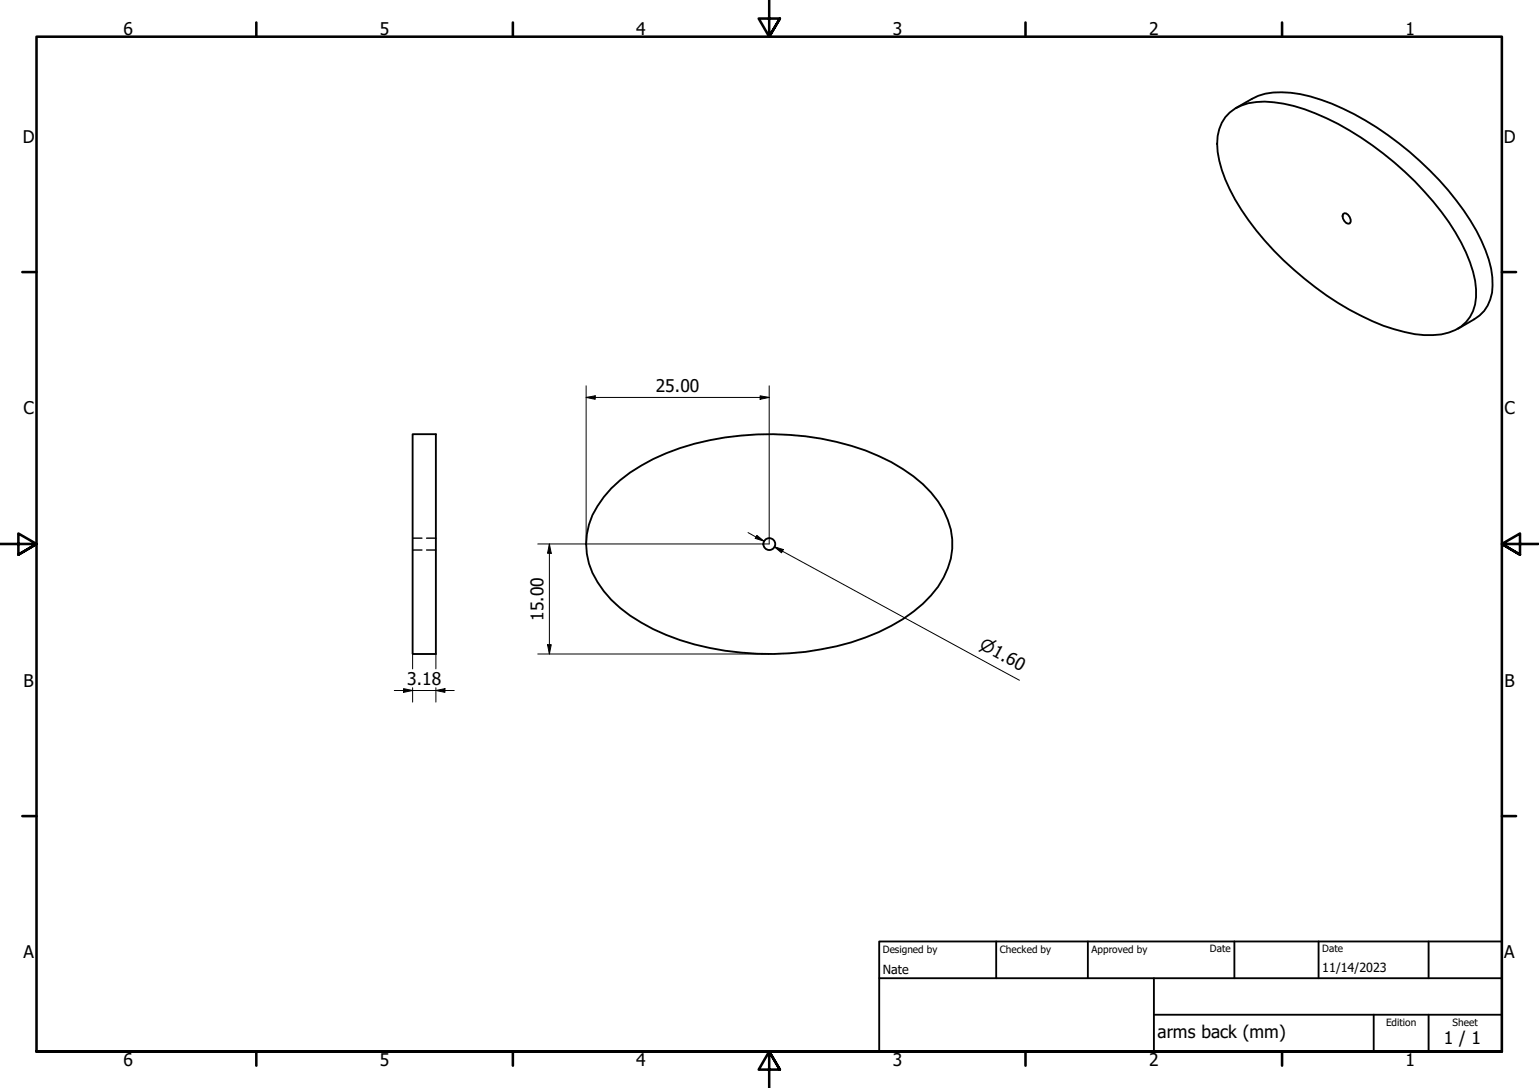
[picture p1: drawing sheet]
<svg xmlns="http://www.w3.org/2000/svg" width="420mm" height="297mm" viewBox="0 0 420 297" stroke-linecap="round" stroke-linejoin="round" font-family="sans-serif">
<!-- layer: Visible (ISO) -->
<g fill="none" stroke="#000" stroke-width=".51">
<path d="M335.7 30.7a14.9 14.9 0 0 1 12.1-2.8 57.4 57.4 0 0 1 23.8 9.7 83.3 83.3 0 0 1 27.3 28.6 29 29 0 0 1 4.1 14.9 10.5 10.5 0 0 1-9.5 10.2 32.1 32.1 0 0 1-15.8-2.4 86.2 86.2 0 0 1-40.5-34.4 32.8 32.8 0 0 1-4.9-15.3 11.2 11.2 0 0 1 3.4-8.5zM337.4 29.5l4.4-2.5a19.4 19.4 0 0 1 13.2-1.3 70.5 70.5 0 0 1 29.8 15.8 76.4 76.4 0 0 1 19.6 24.2 24.9 24.9 0 0 1 3 14.2 10.1 10.1 0 0 1-4.9 7.3l-4.5 2.6M366.6 58.5l.4-.3a1.96 1.96 0 0 1 1.5 2.8 1.91 1.91 0 0 1-1.9-2.5zM112.6 118.5h6.4v60h-6.4zM166.9 133.3a52.5 52.5 0 0 1 26.8-13.1 78.5 78.5 0 0 1 46.2 4.3 38.7 38.7 0 0 1 16.2 12.4 19.3 19.3 0 0 1 0 23.3 41.4 41.4 0 0 1-19.8 13.8 77.8 77.8 0 0 1-58-2.2 34.5 34.5 0 0 1-16.6-15.4 19.4 19.4 0 0 1 3.1-20.7z"/>
<circle cx="210" cy="148.5" r="1.62"/>
</g>
<!-- layer: Hidden (ISO) -->
<path d="M112.6 146.9h2.6M112.6 150.2h2.6M116.5 146.9h2.5M116.5 150.2h2.5" fill="none" stroke="#000" stroke-width=".38"/>
<!-- layer: Border (ISO) -->
<g fill="none" stroke="#000" stroke-width=".7">
<path d="M70 6.1v3.9M140 6.1v3.9M210 0v10l-2.9-4.9h5.8l-2.9 4.9 2.9-4.9M280 6.1v3.9M350 6.1v3.9M6.1 74.3h3.9M410 74.3h3.9M0 148.5h10l-5-2.8v5.7l5-2.9-5 2.9M420 148.5h-10l5-2.8v5.7l-5-2.9 5 2.9M6.1 222.8h3.9M410 222.8h3.9M10 287.1v-277.1h400v277.1h-400h400"/>
<path d="M70 287.1v3.8M140 287.1v3.8M212.9 292l-2.9-4.9 2.9 4.9h-5.8l2.9-4.9v9.9M280 287.1v3.8M350 287.1v3.8"/>
</g>
<!-- layer: Title (ISO) -->
<path d="M240 257h170v30.1h-170zM272 257v10.1M297 257v10.1M337 257v10.1M360 257v10.1M390 257v10.1M240 267.1h170M315 277h95M315 267.1v20M375 277v10.1M390 277v10.1" fill="none" stroke="#000" stroke-width=".51"/>
<!-- layer: Dimension (ISO) -->
<g fill="none" stroke="#000" stroke-width=".27">
<path d="M160 108.5l2.5-.4v.9zM160 108.5h50M160 105.3v43.2M207.5 108.1l2.5 .4-2.5 .5zM210 105.3v43.2h-1.9M146.8 148.5h61.1M150 148.5l.5 2.6h-1zM150 148.5v30M204.2 145.4l4.4 2.4M206.6 146.2l2 1.6-2.4-.8zM211.4 149.3l2.5 .7-.5 .9zM213.6 150.5l-2.2-1.2 66.9 36.4"/>
<path d="M112.6 178.5v4.1M119 178.5v4.1M146.8 178.5h63.2M149.5 176h1l-.5 2.5zM107.6 188.5h16.4M110.2 188l2.4 .5-2.4 .5zM112.6 187.8v3.9M119 188.5l2.5-.5v1zM119 187.8v3.9"/>
</g>
<g fill="#000">
<path d="M160 108.5l2.5-.4v.9z" fill-rule="evenodd"/>
<path d="M207.5 108.1l2.5 .4-2.5 .5z" fill-rule="evenodd"/>
<path d="M150 148.5l.5 2.6h-1z" fill-rule="evenodd"/>
<path d="M206.6 146.2l2 1.6-2.4-.8z" fill-rule="evenodd"/>
<path d="M211.4 149.3l2.5 .7-.5 .9z" fill-rule="evenodd"/>
<path d="M149.5 176h1l-.5 2.5z" fill-rule="evenodd"/>
<path d="M110.2 188l2.4 .5-2.4 .5z" fill-rule="evenodd"/>
<path d="M119 188.5l2.5-.5v1z" fill-rule="evenodd"/>
</g>
<g font-size="4.8">
<text x="33.7" y="9.6">6</text>
<text x="103.7" y="9.6">5</text>
<text x="173.7" y="9.6">4</text>
<text x="243.7" y="9.6">3</text>
<text x="313.7" y="9.6">2</text>
<text x="383.7" y="9.6">1</text>
<text x="6.2" y="38.9">D</text>
<text x="410.5" y="38.9">D</text>
<text x="179" y="106.9">25.00</text>
<text x="6.4" y="113.1">C</text>
<text x="410.7" y="113.1">C</text>
<text x="148.4" y="169.5" transform="rotate(-90 148.4 169.5)">15.00</text>
<text x="6.4" y="187.4">B</text>
<text x="111.2" y="186.9">3.18</text>
<text x="410.7" y="187.4">B</text>
<text x="6.4" y="261.7">A</text>
<text x="410.7" y="261.7">A</text>
<text x="316" y="283.4">arms back (mm)</text>
<text x="394.2" y="285">1 / 1</text>
<text x="33.7" y="290.9">6</text>
<text x="103.7" y="290.9">5</text>
<text x="173.7" y="290.9">4</text>
<text x="243.7" y="290.9">3</text>
<text x="313.7" y="290.9">2</text>
<text x="383.7" y="290.9">1</text>
</g>
<text font-size="4.6" x="267.1" y="176.9" transform="rotate(29 267.1 176.9)">⌀1.60</text>
<g font-size="3.4">
<text x="241" y="266">Nate</text>
<text x="361" y="265.5">11/14/2023</text>
</g>
<g font-size="2.7">
<text x="241" y="260.1">Designed by</text>
<text x="273" y="260.1">Checked by</text>
<text x="298" y="260.1">Approved by</text>
<text x="330.3" y="260">Date</text>
<text x="361" y="260">Date</text>
<text x="378.4" y="280.1">Edition</text>
<text x="396.6" y="280.1">Sheet</text>
</g>
</svg>
